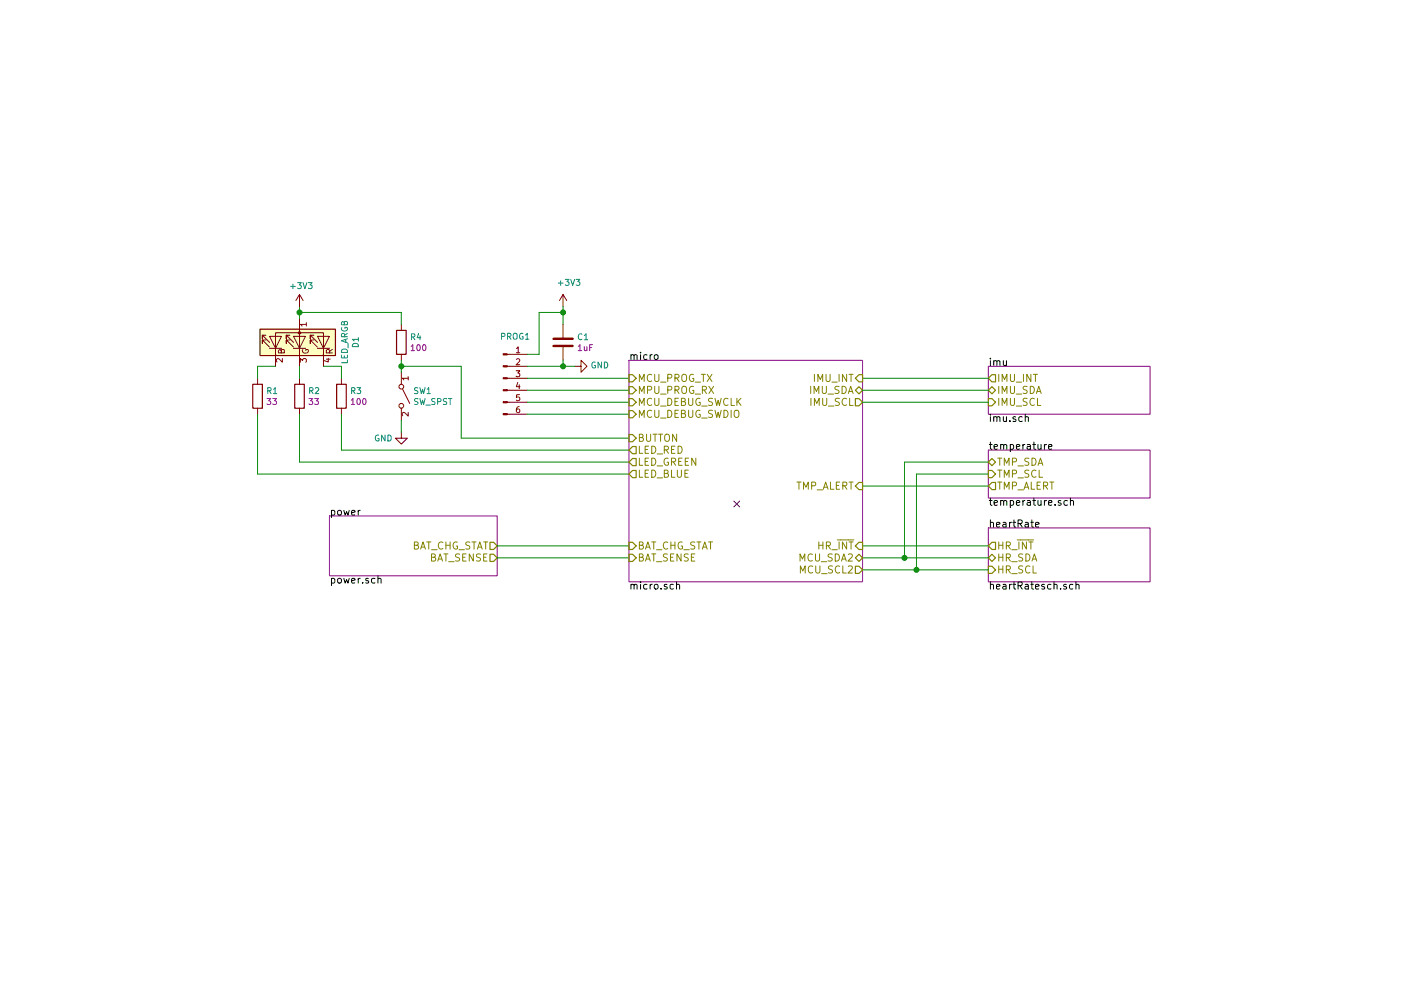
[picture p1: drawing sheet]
EESchema Schematic File Version 4
LIBS:ASISTE-cache
EELAYER 26 0
EELAYER END
$Descr A4 11693 8268
encoding utf-8
Sheet 1 6
Title "Main"
Date "2018-08-15"
Rev "v1.0"
Comp "ASISTE"
Comment1 "Julio López Moya"
Comment2 "ASISTE"
Comment3 ""
Comment4 ""
$EndDescr
$Sheet
S 8250 4400 1350 450 
U 5B55F5BB
F0 "heartRate" 60
F1 "heartRatesch.sch" 60
F2 "HR_~INT" O L 8250 4550 60 
F3 "HR_SCL" I L 8250 4750 60 
F4 "HR_SDA" B L 8250 4650 60 
$EndSheet
$Sheet
S 2750 4300 1400 500 
U 5B56C12F
F0 "power" 60
F1 "power.sch" 60
F2 "BAT_CHG_STAT" O R 4150 4550 60 
F3 "BAT_SENSE" O R 4150 4650 60 
$EndSheet
$Sheet
S 8250 3050 1350 400 
U 5B56C4B2
F0 "imu" 60
F1 "imu.sch" 60
F2 "IMU_INT" O L 8250 3150 60 
F3 "IMU_SDA" B L 8250 3250 60 
F4 "IMU_SCL" I L 8250 3350 60 
$EndSheet
Wire Wire Line
	7200 3150 8250 3150
Wire Wire Line
	7200 4550 8250 4550
Wire Wire Line
	7200 4650 7550 4650
Wire Wire Line
	7200 4750 7650 4750
Wire Wire Line
	4150 4650 5250 4650
$Sheet
S 8250 3750 1350 400 
U 5B7E0869
F0 "temperature" 60
F1 "temperature.sch" 60
F2 "TMP_SCL" I L 8250 3950 60 
F3 "TMP_SDA" B L 8250 3850 60 
F4 "TMP_ALERT" O L 8250 4050 60 
$EndSheet
Wire Wire Line
	7200 4050 8250 4050
Wire Wire Line
	8250 3950 7650 3950
Wire Wire Line
	8250 3850 7550 3850
$Comp
L Asiste:LED_ARGB D1
U 1 1
P 2500 2850
F 0 "D1" H 2500 2383 50  0000 C CNN
F 1 "LED_ARGB" H 2500 2474 50  0000 C CNN
F 2 "ASISTE:LED_Cree-PLCC4_2x2mm_CW" H 2500 2250 50  0001 C CNN
F 3 "https://www.mouser.es/datasheet/2/90/CLMVC-FKC-1149316.pdf" H 2450 2350 50  0001 C CNN
F 4 "CLMVC-FKC-CGJJM569aBB7a343" H 2600 3320 60  0001 C CNN "man#"
	1    2500 2850
	0    -1   -1   0   
$EndComp
Wire Wire Line
	2500 2550 2500 2600
$Comp
L Asiste:+3V3 #PWR01
U 1 1
P 2500 2550
F 0 "#PWR01" H 2500 2400 50  0001 C CNN
F 1 "+3V3" H 2515 2723 50  0000 C CNN
F 2 "" H 2500 2550 50  0001 C CNN
F 3 "" H 2500 2550 50  0001 C CNN
	1    2500 2550
	1    0    0    -1  
$EndComp
$Comp
L Asiste:R_0402_100 R3
U 1 1
P 2850 3300
F 0 "R3" H 2920 3346 50  0000 L CNN
F 1 "R_0402_100" H 2850 2750 50  0001 C CNN
F 2 "ASISTE:R_0402" H 2850 2850 50  0001 C CNN
F 3 "https://www.mouser.es/datasheet/2/315/AOA0000C334-1314047.pdf" H 2850 2950 50  0001 C CNN
F 4 "ERJ-U02D1000X" H 2800 3050 60  0001 C CNN "man#"
F 5 "100" H 2920 3255 50  0000 L CNN "Resistance"
	1    2850 3300
	1    0    0    -1  
$EndComp
$Comp
L Asiste:R_0402_33 R2
U 1 1
P 2500 3300
F 0 "R2" H 2570 3346 50  0000 L CNN
F 1 "R_0402_33" H 2500 2750 50  0001 C CNN
F 2 "ASISTE:R_0402" H 2500 2850 50  0001 C CNN
F 3 "https://www.mouser.es/datasheet/2/392/susumu_RR_Data_Sheet-1206438.pdf" H 2500 2950 50  0001 C CNN
F 4 "RR0510R-330-D" H 2450 3050 60  0001 C CNN "man#"
F 5 "33" H 2570 3255 50  0000 L CNN "Resistance"
	1    2500 3300
	1    0    0    -1  
$EndComp
$Comp
L Asiste:R_0402_33 R1
U 1 1
P 2150 3300
F 0 "R1" H 2220 3346 50  0000 L CNN
F 1 "R_0402_33" H 2150 2750 50  0001 C CNN
F 2 "ASISTE:R_0402" H 2150 2850 50  0001 C CNN
F 3 "https://www.mouser.es/datasheet/2/392/susumu_RR_Data_Sheet-1206438.pdf" H 2150 2950 50  0001 C CNN
F 4 "RR0510R-330-D" H 2100 3050 60  0001 C CNN "man#"
F 5 "33" H 2220 3255 50  0000 L CNN "Resistance"
	1    2150 3300
	1    0    0    -1  
$EndComp
Wire Wire Line
	5250 3750 2850 3750
Wire Wire Line
	2850 3750 2850 3450
Wire Wire Line
	5250 3850 2500 3850
Wire Wire Line
	2500 3850 2500 3450
Wire Wire Line
	5250 3950 2150 3950
Wire Wire Line
	2150 3950 2150 3450
Wire Wire Line
	2150 3150 2150 3050
Wire Wire Line
	2150 3050 2300 3050
Wire Wire Line
	2500 3150 2500 3050
Wire Wire Line
	2700 3050 2850 3050
Wire Wire Line
	2850 3050 2850 3150
Wire Wire Line
	5250 4550 4150 4550
$Comp
L Asiste:SMD_01x06 PROG1
U 1 1
P 4200 3150
F 0 "PROG1" H 4300 3500 50  0000 C CNN
F 1 "SMD_01x06" H 4200 2750 50  0001 C CNN
F 2 "ASISTE:SMD_PROG" H 4100 3350 50  0001 C CNN
F 3 "~" H 4200 3150 50  0001 C CNN
	1    4200 3150
	1    0    0    -1  
$EndComp
Wire Wire Line
	4400 3150 5250 3150
Wire Wire Line
	4400 3250 5250 3250
Wire Wire Line
	4400 3350 5250 3350
Wire Wire Line
	4400 3450 5250 3450
Wire Wire Line
	4400 2950 4500 2950
$Comp
L Asiste:GND #PWR04
U 1 1
P 4800 3050
F 0 "#PWR04" H 4800 2800 50  0001 C CNN
F 1 "GND" V 4805 2922 50  0000 R CNN
F 2 "" H 4800 3050 50  0001 C CNN
F 3 "" H 4800 3050 50  0001 C CNN
	1    4800 3050
	0    -1   -1   0   
$EndComp
Wire Wire Line
	4400 3050 4700 3050
$Comp
L Asiste:C_0603_1uF C1
U 1 1
P 4700 2850
F 0 "C1" H 4815 2896 50  0000 L CNN
F 1 "C_0603_1uF" H 4500 2300 50  0001 L CNN
F 2 "ASISTE:C_0603" H 4750 2600 50  0001 C CNN
F 3 "https://www.mouser.es/datasheet/2/396/mlcc02_e-1307760.pdf" H 5250 2500 50  0001 C CNN
F 4 "LMK107B7105KAHT" H 4700 2400 60  0001 C CNN "man#"
F 5 "1uF" H 4815 2805 50  0000 L CNN "Capacitance"
F 6 "10V" H 4700 2400 60  0001 C CNN "Voltage"
	1    4700 2850
	1    0    0    -1  
$EndComp
Wire Wire Line
	4500 2600 4500 2950
Wire Wire Line
	4500 2600 4700 2600
Wire Wire Line
	4700 3000 4700 3050
Connection ~ 4700 3050
Wire Wire Line
	4700 3050 4800 3050
$Comp
L Asiste:SW_SPST SW1
U 1 1
P 3350 3300
F 0 "SW1" V 3304 3398 50  0000 L CNN
F 1 "SW_SPST" V 3395 3398 50  0000 L CNN
F 2 "ASISTE:SW_SPST_PTS810" H 3400 3100 50  0001 C CNN
F 3 "https://www.mouser.es/datasheet/2/60/pts810-1382876.pdf" H 3300 3000 50  0001 C CNN
F 4 "PTS810SJK250SMTRLFS" H 3350 2900 60  0001 C CNN "man#"
	1    3350 3300
	0    1    1    0   
$EndComp
$Comp
L Asiste:R_0402_100 R4
U 1 1
P 3350 2850
F 0 "R4" H 3420 2896 50  0000 L CNN
F 1 "R_0402_100" H 3350 2300 50  0001 C CNN
F 2 "ASISTE:R_0402" H 3350 2400 50  0001 C CNN
F 3 "https://www.mouser.es/datasheet/2/315/AOA0000C334-1314047.pdf" H 3350 2500 50  0001 C CNN
F 4 "ERJ-U02D1000X" H 3300 2600 60  0001 C CNN "man#"
F 5 "100" H 3420 2805 50  0000 L CNN "Resistance"
	1    3350 2850
	1    0    0    -1  
$EndComp
Wire Wire Line
	3350 2700 3350 2600
Wire Wire Line
	3350 2600 2500 2600
Connection ~ 2500 2600
Wire Wire Line
	2500 2600 2500 2650
Wire Wire Line
	3350 3000 3350 3050
$Comp
L Asiste:GND #PWR02
U 1 1
P 3350 3600
F 0 "#PWR02" H 3350 3350 50  0001 C CNN
F 1 "GND" H 3200 3550 50  0000 C CNN
F 2 "" H 3350 3600 50  0001 C CNN
F 3 "" H 3350 3600 50  0001 C CNN
	1    3350 3600
	1    0    0    -1  
$EndComp
Wire Wire Line
	3350 3500 3350 3600
Wire Wire Line
	5250 3650 3850 3650
Wire Wire Line
	3850 3650 3850 3050
Wire Wire Line
	3850 3050 3350 3050
Connection ~ 3350 3050
Wire Wire Line
	3350 3050 3350 3100
$Sheet
S 5250 3000 1950 1850
U 5B56C637
F0 "micro" 60
F1 "micro.sch" 60
F2 "MCU_SDA2" B R 7200 4650 60 
F3 "MCU_SCL2" O R 7200 4750 60 
F4 "MPU_PROG_RX" I L 5250 3250 60 
F5 "MCU_PROG_TX" I L 5250 3150 60 
F6 "MCU_DEBUG_SWCLK" I L 5250 3350 60 
F7 "MCU_DEBUG_SWDIO" I L 5250 3450 60 
F8 "LED_GREEN" O L 5250 3850 60 
F9 "LED_RED" O L 5250 3750 60 
F10 "LED_BLUE" O L 5250 3950 60 
F11 "BAT_CHG_STAT" I L 5250 4550 60 
F12 "BUTTON" I L 5250 3650 60 
F13 "BAT_SENSE" I L 5250 4650 60 
F14 "HR_~INT" I R 7200 4550 60 
F15 "TMP_ALERT" I R 7200 4050 60 
F16 "IMU_INT" I R 7200 3150 60 
F17 "IMU_SDA" B R 7200 3250 60 
F18 "IMU_SCL" O R 7200 3350 60 
$EndSheet
Wire Wire Line
	7200 3250 8250 3250
Wire Wire Line
	7200 3350 8250 3350
Wire Wire Line
	7550 3850 7550 4650
Connection ~ 7550 4650
Wire Wire Line
	7550 4650 8250 4650
Wire Wire Line
	7650 3950 7650 4750
Connection ~ 7650 4750
Wire Wire Line
	7650 4750 8250 4750
$Comp
L Asiste:+3V3 #PWR03
U 1 1
P 4700 2550
F 0 "#PWR03" H 4700 2400 50  0001 C CNN
F 1 "+3V3" H 4750 2750 50  0000 C CNN
F 2 "" H 4700 2550 50  0001 C CNN
F 3 "" H 4700 2550 50  0001 C CNN
	1    4700 2550
	1    0    0    -1  
$EndComp
Connection ~ 4700 2600
Wire Wire Line
	4700 2600 4700 2700
Wire Wire Line
	4700 2550 4700 2600
NoConn ~ 6150 4200
$EndSCHEMATC
